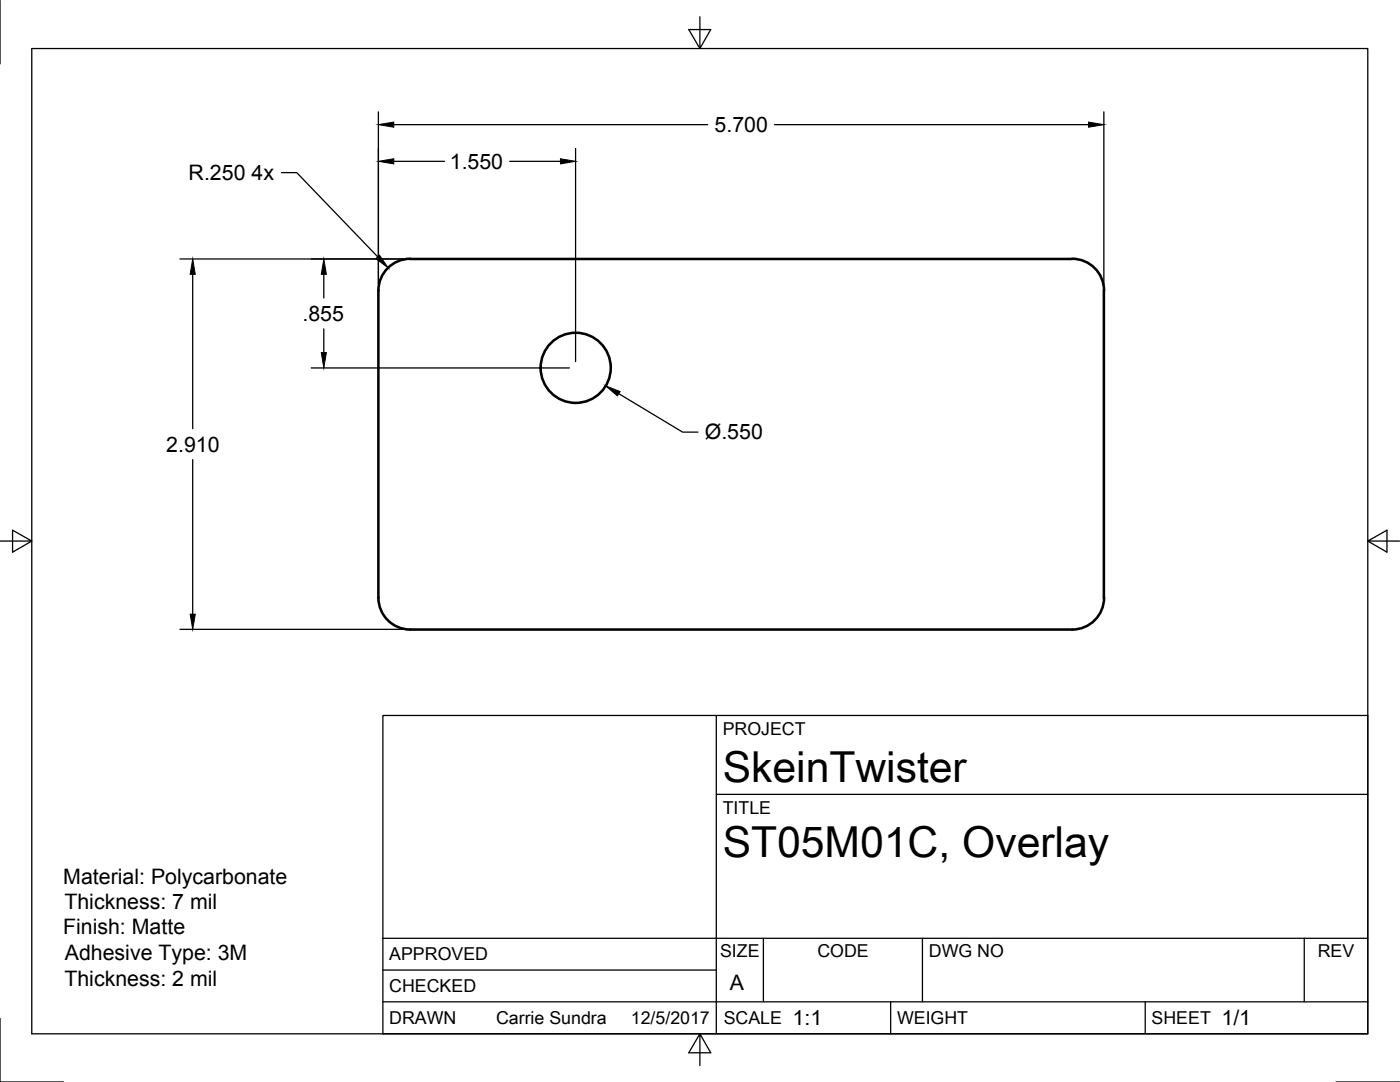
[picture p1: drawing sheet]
<svg xmlns="http://www.w3.org/2000/svg" width="279mm" height="216mm" viewBox="0 0 279 216" stroke-linecap="round" stroke-linejoin="round" font-family="sans-serif">
<!-- layer: Visible -->
<g fill="none" stroke="#000" stroke-width=".51">
<path d="M75.5 58v61.3M81.9 51.7h132.1M81.9 51.6a6.4 6.4 0 0 0-6.4 6.4M214 51.6a6.4 6.4 0 0 1 6.3 6.4M220.3 58v61.3M75.5 119.3a6.4 6.4 0 0 0 6.4 6.3h132.1M220.3 119.3a6.4 6.4 0 0 1-6.3 6.3"/>
<circle cx="114.9" cy="73.4" r="7"/>
</g>
<!-- layer: Titleblock -->
<path d="M76.4 142.8h196.6v63.5h-196.6zM143 158.5h130M143 142.8v63.5M76.4 199.9h196.6M76.4 193.6h66.6M76.4 187.2h196.6M152.4 187.2v12.7M177.8 199.9v6.4M184.1 187.2v12.7M228.6 199.9v6.4M260.3 187.2v12.7" fill="none" stroke="#000" stroke-width=".26"/>
<!-- layer: Dimensions -->
<g fill="none" stroke="#000" stroke-width=".26">
<path d="M56.2 34.4h3l16.2 16.9M75.5 22.3v34.5M78.6 24.9h62.6M78.6 32.2h10.1M101.7 32.2h10.2M114.9 29.6v42.5M154.6 24.9h62.6M220.3 22.3v34.5M35.9 51.7h44.7M38.5 54.7v30.8M64.6 54.7v4.8M62.1 73.4h51.5"/>
<path d="M64.6 65.6v4.8M123.5 78.6l12.7 7.6h3.1M38.5 91.7v30.9M35.9 125.6h44.7"/>
</g>
<path d="M75.5 24.9l3.1-.5v1zM75.5 32.2l3.1-.5v1zM111.9 31.7l3 .5-3 .5zM217.2 24.4l3.1 .5-3.1 .5zM38.5 51.7l.5 3h-1zM64.6 51.7l.5 3h-1zM75 51.6l.7-.7 1.8 2.6zM64.1 70.4h1l-.5 3zM120.9 77l2.9 1.1-.6 .9zM38 122.6h1l-.5 3z" fill="#000" stroke="#000" stroke-width=".2"/>
<!-- layer: Border -->
<path d="M0 .1v12.6M6.3 9.7h266.7v196.6h-266.7zM139.7 3.3v6.4l2.1-3.8h-4.3l2.2 3.8M0 108h6.3l-3.8-2.2v4.4l3.8-2.2M273 108l3.8 2.2v-4.4l-3.8 2.2h6.3M0 203.2v12.7h12.7M139.7 206.3l-2.2 3.8h4.3l-2.1-3.8v6.3M266.6 215.9h12.7" fill="none" stroke="#000" stroke-width=".26"/>
<g font-size="8.5">
<text x="144.2" y="156">SkeinTwister</text>
<text x="144.2" y="171">ST05M01C, Overlay</text>
</g>
<g font-size="4.3">
<text x="142.6" y="26.4">5.700</text>
<text x="37.7" y="35.9">R.250 4x</text>
<text x="89.8" y="33.7">1.550</text>
<text x="60.4" y="64.1">.855</text>
<text x="140.7" y="87.7">Ø.550</text>
<text x="33.2" y="90.1">2.910</text>
<text x="12.6" y="176.3">Material: Polycarbonate</text>
<text x="12.8" y="181.4">Thickness: 7 mil</text>
<text x="12.6" y="186.5">Finish: Matte</text>
<text x="12.9" y="191.6">Adhesive Type: 3M</text>
<text x="12.8" y="196.7">Thickness: 2 mil</text>
<text x="145.6" y="197.5">A</text>
<text x="158.2" y="204.6">1:1</text>
<text x="243.8" y="204.6">1/1</text>
</g>
<g font-size="3.5">
<text x="144.2" y="146.6">PROJECT</text>
<text x="144.2" y="162.3">TITLE</text>
<text x="77.7" y="191.6">APPROVED</text>
<text x="143.7" y="191">SIZE</text>
<text x="163.1" y="191">CODE</text>
<text x="185.4" y="191">DWG NO</text>
<text x="263" y="191">REV</text>
<text x="77.7" y="198">CHECKED</text>
<text x="77.7" y="204.4">DRAWN</text>
<text x="99" y="204.4">Carrie Sundra</text>
<text x="125.9" y="204.4">12/5/2017</text>
<text x="144.4" y="204.4">SCALE</text>
<text x="179" y="204.4">WEIGHT</text>
<text x="229.8" y="204.4">SHEET</text>
</g>
</svg>
